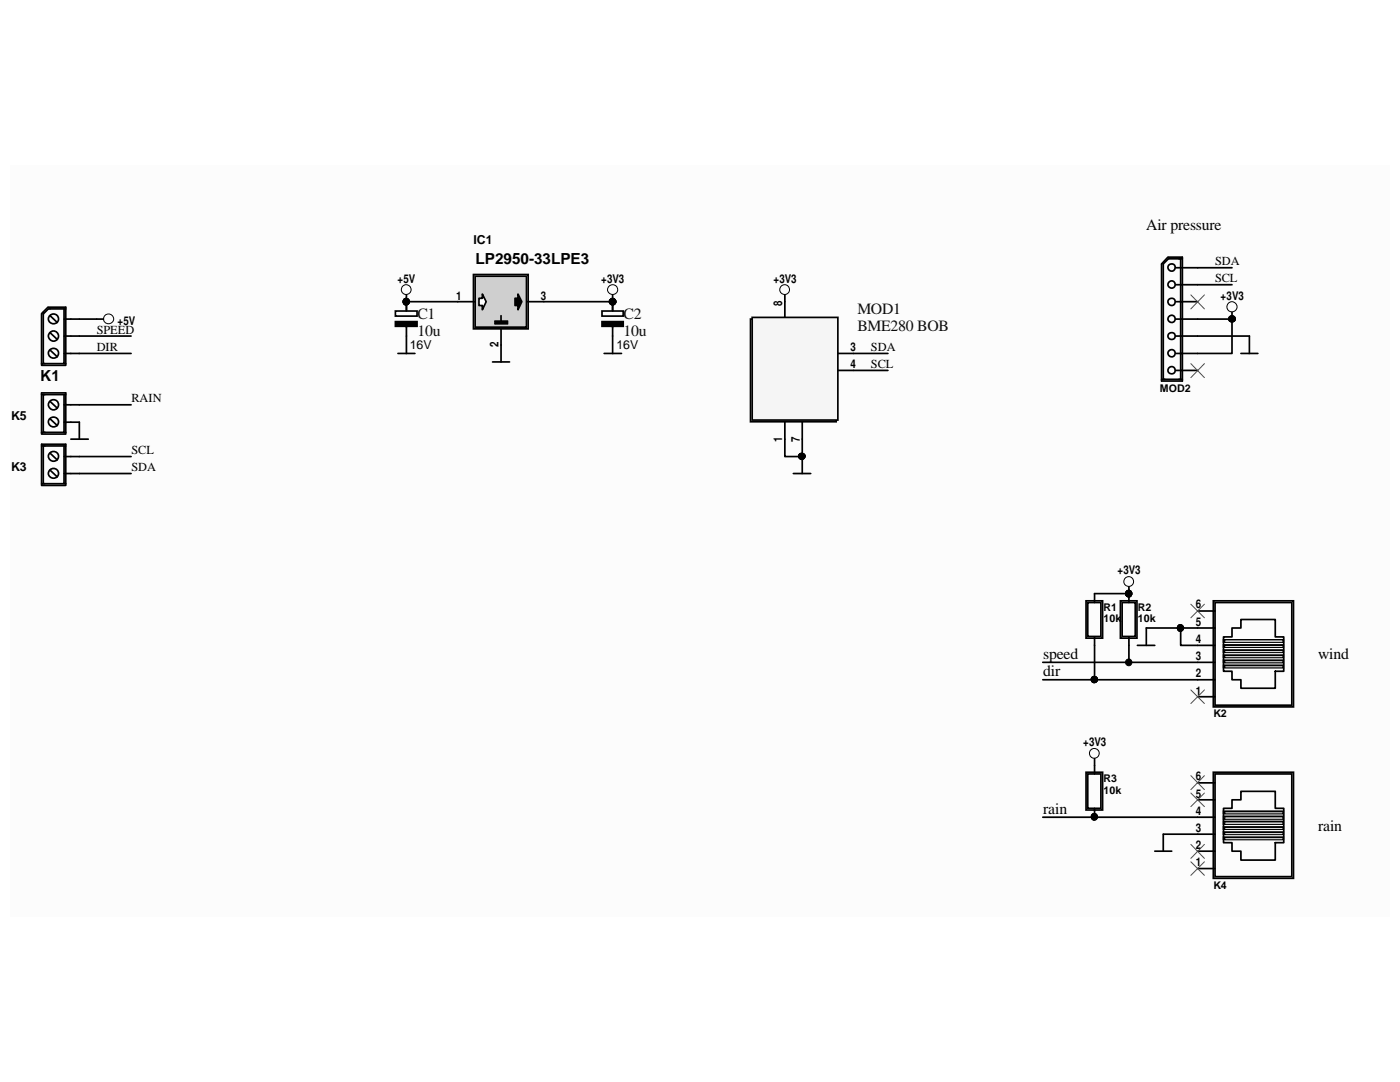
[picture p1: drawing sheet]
<svg xmlns="http://www.w3.org/2000/svg" width="279mm" height="216mm" viewBox="0 0 279 216" stroke-linecap="round" stroke-linejoin="round" font-family="sans-serif">
<path d="M2.1 32.9h275.2v150.1h-275.2z" fill="#fcfcfc"/>
<g fill="none" stroke="#000" stroke-width=".34">
<path d="M8.3 78.4h4.8v8.2h-4.8zM8.3 78.7h4.8M8.6 78.7v7.6h4.2v-7.6M19.3 63.7h1.4M8.3 88.6h4.8v8.3h-4.8zM8.3 89h4.8M8.3 96.5h.7M8.3 86.3h.7M8.6 89v7.5h4.2v-7.5M10 90.4l1.4 1.4M10 93.8l1.4 1.4M10 80.1l1.4 1.3"/>
<path d="M10 83.6l1.4 1.3M12.8 91.1h13.4M12.8 94.5h13.4M12.8 96.5h.3M12.8 80.8h13.4M12.8 84.2h3v3.4M12.8 86.3h.3M14.1 87.6h3.5M242.1 119.9h16v21.2h-16zM239 139h3.5M239 135.6h3.5M239 132.2h3.5"/>
<path d="M239 128.8h3.5M239 125.3h3.5M239 121.9h3.5M242.5 120.2h15.3v20.5h-15.3zM244.2 132.8h11.9v.4h-11.9zM244.2 130.7h11.9v.4h-11.9zM244.2 131.7h11.9v.5h-11.9zM244.2 129.7h11.9v.4h-11.9zM244.2 127.7h11.9v.4h-11.9zM244.2 128.7h11.9v.4h-11.9zM245.9 125.3h1.7v-1.7h6.9v3.5h1.7v6.8h-1.7v3.4h-6.9v-1.7h-1.7v-1.7h-1.7v-6.8h1.7zM239 159.6h3.5"/>
<path d="M239 156.2h3.5M242.5 154.4h15.3v20.5h-15.3zM245.9 159.6h1.7v-1.7h6.9v3.4h1.7v6.8h-1.7v3.5h-6.9v-1.8h-1.7v-1.7h-1.7v-6.8h1.7zM239 173.3h3.5M239 169.8h3.5M239 166.5h3.5M239 163.1h3.5M244.2 167h11.9v.5h-11.9zM244.2 165h11.9v.4h-11.9zM244.2 166h11.9v.5h-11.9z"/>
<circle cx="10.7" cy="80.8" r="1"/>
<circle cx="10.7" cy="94.5" r=".99"/>
<circle cx="10.7" cy="91.1" r=".99"/>
<circle cx="10.7" cy="84.2" r=".99"/>
</g>
<g fill="none" stroke="#000" stroke-width=".2">
<path d="M244.4 132.8h11.6v.5h-11.6zM244.4 131.8h11.6v.4h-11.6zM244.4 130.8h11.6v.4h-11.6zM244.4 129.8h11.6v.4h-11.6zM244.4 128.8h11.6v.4h-11.6zM244.4 127.7h11.6v.5h-11.6z"/>
<circle cx="21.7" cy="63.6" r="1.01"/>
</g>
<path d="M244.2 133h11.9M244.2 130.9h11.9M244.2 132h11.9M244.2 129.9h11.9M244.2 127.9h11.9M244.2 128.9h11.9M244.5 128h11.5M244.2 167.3h11.9M244.2 165.2h11.9M244.2 166.2h11.9" fill="none" stroke="#d6d6d6" stroke-width=".42"/>
<path d="M244.5 133.1h11.5M244.5 132.1h11.5M244.5 131.1h11.5M244.5 130h11.5M244.5 129h11.5" fill="none" stroke="#d6d6d6" stroke-width=".34"/>
<path d="M244.2 163.9h11.9v.5h-11.9z" fill-rule="evenodd" fill="#d6d6d6"/>
<path d="M244.2 163.9h11.9v.5h-11.9zM244.2 161.9h11.9v.4h-11.9z" fill="none" stroke="#000" stroke-width=".34"/>
<path d="M244.2 162.1h11.9" fill="none" stroke="#d6d6d6" stroke-width=".42"/>
<path d="M244.2 162.9h11.9v.5h-11.9z" fill-rule="evenodd" fill="#d6d6d6"/>
<g fill="none" stroke="#000" stroke-width=".34">
<path d="M233.1 51.3l-1.3 1.4v23.3h4.2v-24.7h-2.8M234.7 53.4h11.2M234.7 56.8h11.2M235.6 51.6v24.1M236 51.6h-2.8l-1 1.1v23M156.6 60.2v3.5M167 70.5h3.3M167 73.9h3.3M231.8 75.7h4.2M234.7 60.2h4.3M234.7 63.7h4.3M234.7 67.1h14.6v3.4"/>
<path d="M234.7 70.5h4.3M234.7 73.9h4.3M245.9 62.3v1.4M247.6 70.5h3.4M156.6 84.2v3.4M160.1 84.2v3.4M216.7 119.9h3.3v7.4h-3.3zM223.6 119.9h3.3v7.4h-3.3zM225.3 118.4h-6.9v1.8M225.3 117.1v3.1M208.1 132.2h30.9M208.1 135.6h30.9"/>
<path d="M217.1 120.2h2.6v6.8h-2.6zM218.4 127.1v8.5M223.9 120.2h2.7v6.8h-2.7zM225.3 127.1v5.1M227 128.8h3.5M235.6 125.3v3.5h3.4M239 125.3h-10.2v3.5M216.7 154.1h3.3v7.5h-3.3zM217.1 154.4h2.6v6.9h-2.6zM218.4 151.4v3M242.1 154.1h16v21.2h-16zM208.1 163.1h30.9"/>
<path d="M218.4 161.3v1.8M230.5 169.8h3.3M239 166.5h-6.8v3.3M244.2 162.9h11.9v.5h-11.9z"/>
<circle cx="233.8" cy="53.4" r=".71"/>
<circle cx="233.8" cy="56.8" r=".71"/>
<circle cx="233.8" cy="73.9" r=".72"/>
<circle cx="233.8" cy="60.2" r=".71"/>
<circle cx="233.8" cy="63.6" r=".71"/>
<circle cx="233.8" cy="70.5" r=".71"/>
<circle cx="233.8" cy="67.1" r=".7"/>
</g>
<path d="M244.5 167.4h11.5M244.5 166.4h11.5M244.5 165.4h11.5M244.5 162.2h11.5" fill="none" stroke="#d6d6d6" stroke-width=".34"/>
<g fill="none" stroke="#000" stroke-width=".2">
<path d="M244.4 167.1h11.6v.5h-11.6zM244.4 166.1h11.6v.4h-11.6zM244.4 165.1h11.6v.4h-11.6zM244.4 164h11.6v.5h-11.6zM244.4 163h11.6v.5h-11.6zM244.4 162h11.6v.4h-11.6z"/>
<circle cx="245.9" cy="61.2" r="1.02"/>
<circle cx="245.9" cy="63.6" r=".66"/>
<circle cx="225.2" cy="118.4" r=".65"/>
<circle cx="225.3" cy="116" r=".98"/>
<circle cx="218.4" cy="135.6" r=".65"/>
<circle cx="225.2" cy="132.2" r=".65"/>
<circle cx="235.6" cy="125.3" r=".66"/>
<circle cx="218.4" cy="150.3" r=".98"/>
<circle cx="218.4" cy="163" r=".66"/>
</g>
<path d="M244.5 164.3h11.5M244.5 163.3h11.5" fill="none" stroke="#d6d6d6" stroke-width=".42"/>
<g fill="none" stroke="#4c4c4c" stroke-width=".2">
<path d="M237.7 58.8l2.7 2.8M240.4 58.8l-2.7 2.8M237.7 120.6l2.7 2.7M237.7 137.7l2.7 2.7M240.4 120.6l-2.7 2.7M240.4 137.7l-2.7 2.7M237.7 154.8l2.7 2.8M237.7 158.2l2.7 2.8M240.4 154.8l-2.7 2.8M240.4 158.2l-2.7 2.8M237.7 172l2.7 2.7M237.7 168.5l2.7 2.8"/>
<path d="M240.4 172l-2.7 2.7M240.4 168.5l-2.7 2.8"/>
</g>
<g fill="#000">
<circle cx="245.9" cy="63.6" r=".66"/>
<circle cx="225.2" cy="118.4" r=".65"/>
<circle cx="218.4" cy="135.6" r=".65"/>
<circle cx="225.2" cy="132.2" r=".65"/>
<circle cx="235.6" cy="125.3" r=".66"/>
<circle cx="218.4" cy="163" r=".66"/>
</g>
<path d="M149.8 63.7h17.1v20.5h-17.1z" fill-rule="evenodd" fill="#f5f5f5"/>
<path d="M149.8 63.7h17.1v20.5h-17.1z" fill="none" stroke="#000" stroke-width=".34"/>
<path d="M150.1 63.3h17.1v20.5h-17.1z" fill-rule="evenodd" fill="#f5f5f5"/>
<path d="M156.6 58.8v1.4M150.1 63.3h17.1v20.5h-17.1zM170.3 70.5h6.9M170.3 73.9h6.9M156.6 87.6v3.5h3.5M158.3 94.5h3.5M160.1 87.6v6.9" fill="none" stroke="#000" stroke-width=".34"/>
<g fill="none" stroke="#000" stroke-width=".2">
<circle cx="156.6" cy="57.8" r=".98"/>
<circle cx="160" cy="91.1" r=".65"/>
</g>
<circle cx="160" cy="91.1" r=".65" fill="#000"/>
<path d="M94.8 55.1h10.3v10.2h-10.3z" fill-rule="evenodd" fill="#cfcfcf"/>
<path d="M94.8 55.1h10.3v10.2h-10.3zM100 63v1.2" fill="none" stroke="#000" stroke-width=".34"/>
<path d="M98.8 64.1h2.5v.6h-2.5z" fill="#000"/>
<path d="M98.7 64h2.6v.7h-2.6z" fill="none" stroke="#000" stroke-width=".2"/>
<path d="M96.3 58.7l.7 1.5-.7 1.6v-.8h-.7v-1.5h.7z" fill-rule="evenodd" fill="#fefefe"/>
<path d="M96.3 58.7l.7 1.5-.7 1.6v-.8h-.7v-1.5h.7zM103.4 58.7l.7 1.5-.7 1.6v-.8h-.6v-1.5h.6zM78.9 64.2h4.3v.9h-4.3zM78.9 62.1h4.3v1h-4.3zM120.1 64.2h4.3v.9h-4.3zM120.1 62.1h4.3v1h-4.3z" fill="none" stroke="#010101" stroke-width=".34"/>
<g fill="none" stroke="#000" stroke-width=".34">
<path d="M81.1 58.8v3.2M94.5 54.8h10.9v10.8h-10.9zM122.3 58.8v3.2M8.3 72.6h.7M9.6 61.3l-1.3 1.3M9.7 61.3h3.4v11.6h-4.8v-10.2M10 63l1.4 1.3M10 66.4l1.4 1.3M10 69.8l1.4 1.4M12.8 61.6v11h-4.2v-10.3M12.8 70.5h13.4M12.8 63.7h6.5"/>
<path d="M12.8 67.1h13.4M12.8 72.6h.3M13.1 61.6h-3.4l-1.1 1.1M79.4 70.5h3.4M81.1 60.2h13.7M81.1 64.7v5.8M98.3 72.2h3.4M100 65.4v6.8M105.2 60.2h17.1M120.6 70.5h3.4M122.3 64.7v5.8M239 63.7h6.9v6.8h-6.9"/>
<circle cx="10.7" cy="67.1" r="1"/>
<circle cx="10.7" cy="63.6" r=".99"/>
<circle cx="10.7" cy="70.5" r=".99"/>
</g>
<g fill="#000">
<path d="M78.9 64.2h4.3v.9h-4.3z" fill-rule="evenodd"/>
<path d="M103.4 58.7l.7 1.5-.7 1.6v-.8h-.6v-1.5h.6z" fill-rule="evenodd"/>
<path d="M120.1 64.2h4.3v.9h-4.3z" fill-rule="evenodd"/>
<circle cx="81" cy="60.2" r=".66"/>
<circle cx="122.3" cy="60.2" r=".67"/>
<circle cx="245.9" cy="63.6" r=".66"/>
</g>
<g fill="none" stroke="#000" stroke-width=".2">
<circle cx="81.1" cy="57.8" r=".98"/>
<circle cx="122.3" cy="57.8" r=".99"/>
<circle cx="81" cy="60.2" r=".66"/>
<circle cx="122.3" cy="60.2" r=".67"/>
<circle cx="245.9" cy="63.6" r=".66"/>
</g>
<path d="M237.7 72.6l2.7 2.8M240.4 72.6l-2.7 2.8" fill="none" stroke="#4c4c4c" stroke-width=".2"/>
<g font-size="3.1">
<text x="228.8" y="45.9">Air pressure</text>
<text x="208.2" y="131.6">speed</text>
<text x="263.1" y="131.6">wind</text>
<text x="208.2" y="135">dir</text>
<text x="208.2" y="162.4">rain</text>
<text x="263.1" y="165.9">rain</text>
</g>
<g font-size="3.1" fill="#0e0e0e">
<text x="83.3" y="63.6">C1</text>
<text x="124.5" y="63.6">C2</text>
<text x="171.1" y="62.7">MOD1</text>
<text x="83.3" y="67.1">10u</text>
<text x="124.5" y="67.1">10u</text>
<text x="171.1" y="66.1">BME280 BOB</text>
</g>
<g font-size="3">
<text x="94.9" y="52.7">LP2950-33LPE3</text>
<text x="8" y="76.1">K1</text>
</g>
<g font-size="2.5">
<text x="94.5" y="48.8">IC1</text>
<text x="242.5" y="52.9">SDA</text>
<text x="242.5" y="56.3">SCL</text>
<text x="19.3" y="70">DIR</text>
<text x="19.3" y="66.6">SPEED</text>
<text x="81.8" y="69.7">16V</text>
<text x="123" y="69.7">16V</text>
<text x="173.8" y="70">SDA</text>
<text x="173.8" y="73.4">SCL</text>
<text x="2.2" y="83.7">K5</text>
<text x="26.2" y="80.3">RAIN</text>
<text x="2.2" y="94">K3</text>
<text x="26.2" y="90.6">SCL</text>
<text x="26.2" y="94">SDA</text>
</g>
<g font-size="2.4">
<text x="79.3" y="56.4">+5V</text>
<text x="91" y="59.8">1</text>
<text x="108" y="59.8">3</text>
<text x="120" y="56.4">+3V3</text>
<text x="154.3" y="56.4">+3V3</text>
<text x="243.6" y="59.8">+3V3</text>
<text x="23.5" y="64.9">+5V</text>
<text x="156.1" y="61" transform="rotate(-90 156.1 61)">8</text>
<text x="99.5" y="69.3" transform="rotate(-90 99.5 69.3)">2</text>
<text x="169.8" y="70">3</text>
<text x="169.8" y="73.5">4</text>
<text x="156.1" y="88.1" transform="rotate(-90 156.1 88.1)">1</text>
<text x="159.6" y="88.1" transform="rotate(-90 159.6 88.1)">7</text>
<text x="223" y="114.6">+3V3</text>
<text x="238.7" y="124.9">5</text>
<text x="238.7" y="121.4">6</text>
<text x="238.7" y="131.7">3</text>
<text x="238.7" y="128.3">4</text>
<text x="238.7" y="135.1">2</text>
<text x="238.7" y="138.6">1</text>
<text x="216.2" y="148.8">+3V3</text>
<text x="238.7" y="155.7">6</text>
<text x="238.7" y="159.2">5</text>
<text x="238.7" y="166">3</text>
<text x="238.7" y="162.6">4</text>
<text x="238.7" y="172.8">1</text>
<text x="238.7" y="169.4">2</text>
</g>
<g font-size="2.1">
<text x="231.5" y="78.3">MOD2</text>
<text x="220.2" y="121.8">R1</text>
<text x="220.2" y="124.2">10k</text>
<text x="227.1" y="121.8">R2</text>
<text x="227.1" y="124.2">10k</text>
<text x="242.1" y="143.1">K2</text>
<text x="220.2" y="156.1">R3</text>
<text x="220.2" y="158.5">10k</text>
<text x="242.1" y="177.4">K4</text>
</g>
</svg>
